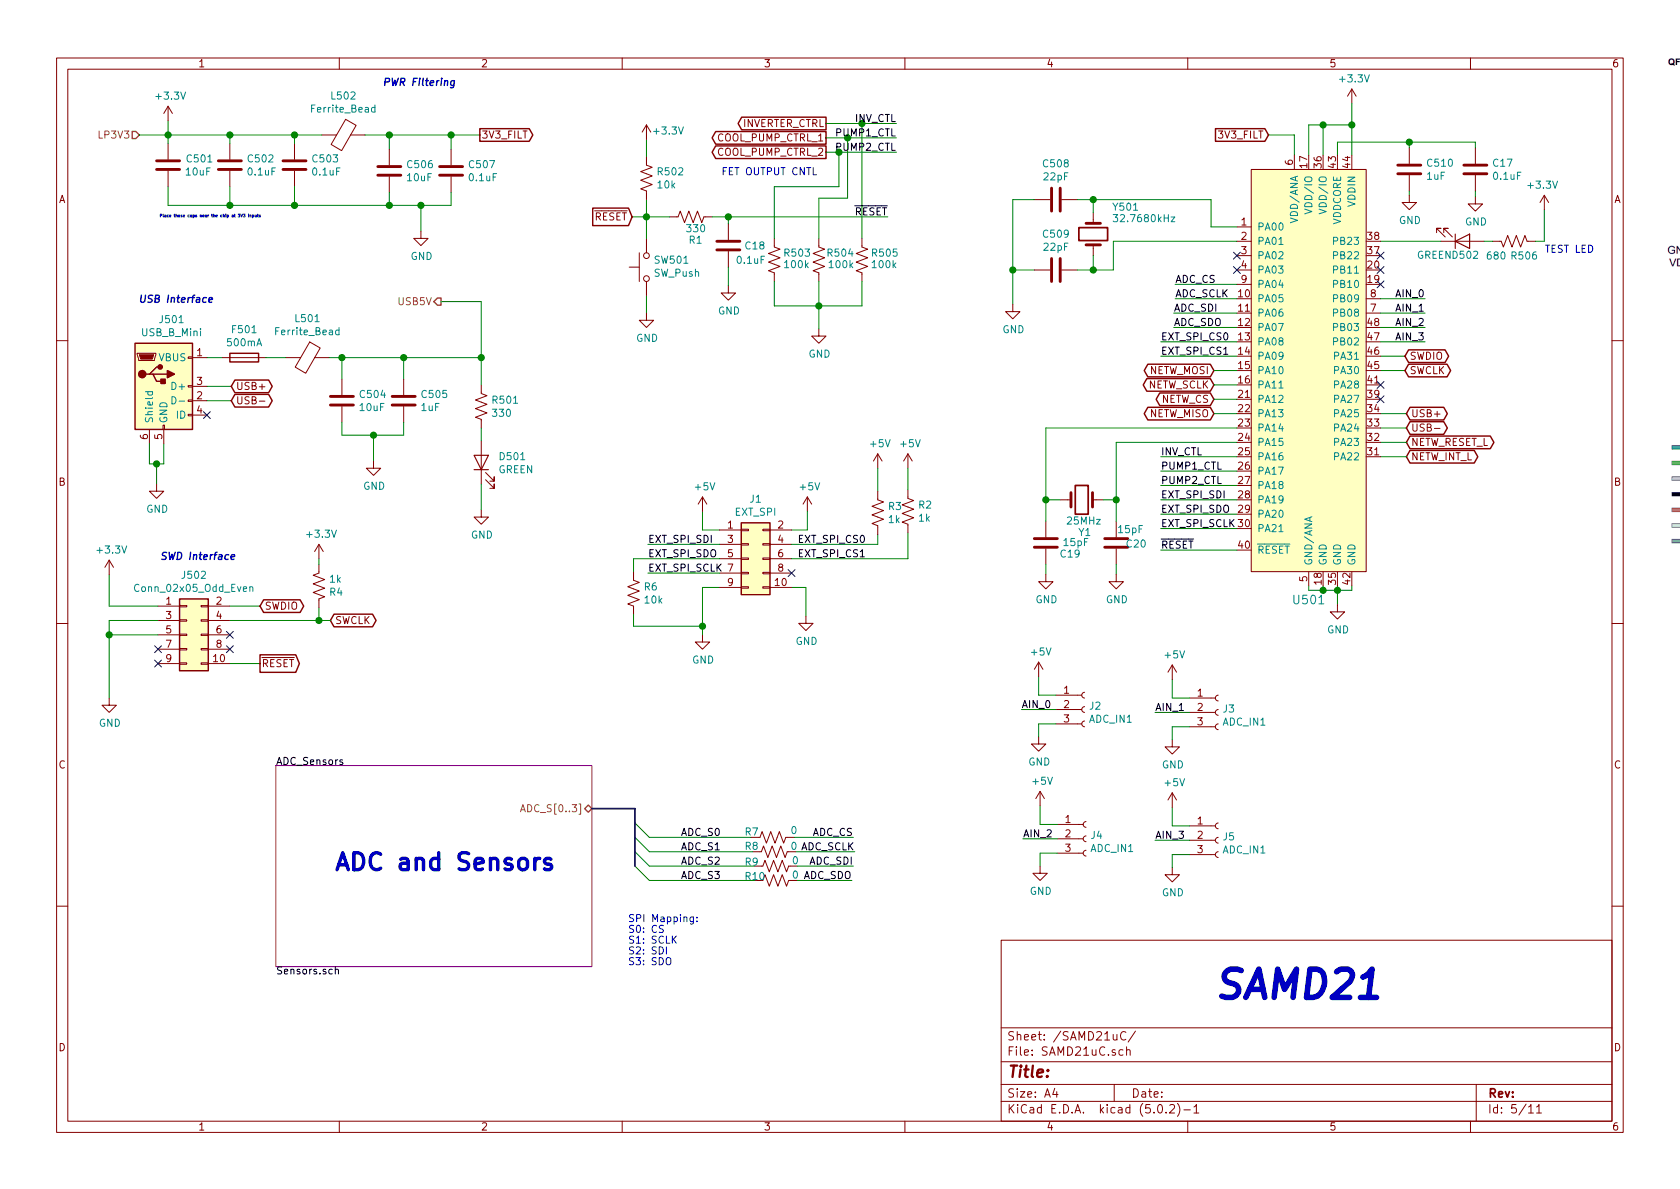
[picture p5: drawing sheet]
EESchema Schematic File Version 4
LIBS:LVDC Distribution-cache
EELAYER 26 0
EELAYER END
$Descr A4 11693 8268
encoding utf-8
Sheet 5 11
Title ""
Date ""
Rev ""
Comp ""
Comment1 ""
Comment2 ""
Comment3 ""
Comment4 ""
$EndDescr
Text Notes 8440 6970 0    197  Italic 39
SAMD21
Wire Wire Line
	9110 4070 9110 4100
Wire Wire Line
	9110 4100 9210 4100
Wire Wire Line
	9210 4100 9210 4070
Wire Wire Line
	9210 4100 9310 4100
Wire Wire Line
	9310 4100 9310 4070
Connection ~ 9210 4100
Wire Wire Line
	9310 4100 9410 4100
Wire Wire Line
	9410 4100 9410 4070
Connection ~ 9310 4100
Wire Wire Line
	9310 4100 9310 4200
$Comp
L power:GND #PWR0512
U 1 1
P 9310 4200
F 0 "#PWR0512" H 9310 3950 50  0001 C CNN
F 1 "GND" H 9315 4027 50  0000 C CNN
F 2 "" H 9310 4200 50  0001 C CNN
F 3 "" H 9310 4200 50  0001 C CNN
	1    9310 4200
	1    0    0    -1  
$EndComp
Wire Wire Line
	9610 2870 9790 2870
Wire Wire Line
	9610 2970 9790 2970
Text GLabel 9790 2870 2    50   BiDi ~ 0
USB+
Text GLabel 9790 2970 2    50   BiDi ~ 0
USB-
Wire Wire Line
	9610 2470 9780 2470
Wire Wire Line
	9610 2570 9780 2570
Text GLabel 9780 2470 2    50   BiDi ~ 0
SWDIO
Text GLabel 9780 2570 2    50   BiDi ~ 0
SWCLK
Wire Wire Line
	9010 1070 9010 930 
Wire Wire Line
	9010 930  8830 930 
Wire Wire Line
	9410 1070 9410 860 
Wire Wire Line
	9310 1070 9310 980 
Wire Wire Line
	9310 980  9810 980 
Wire Wire Line
	9810 980  9810 1020
$Comp
L Device:C C510
U 1 1
P 9810 1170
F 0 "C510" H 9925 1216 50  0000 L CNN
F 1 "1uF" H 9925 1125 50  0000 L CNN
F 2 "Capacitor_SMD:C_0805_2012Metric_Pad1.15x1.40mm_HandSolder" H 9848 1020 50  0001 C CNN
F 3 "~" H 9810 1170 50  0001 C CNN
	1    9810 1170
	1    0    0    -1  
$EndComp
Wire Wire Line
	9810 1320 9810 1350
$Comp
L power:GND #PWR0514
U 1 1
P 9810 1350
F 0 "#PWR0514" H 9810 1100 50  0001 C CNN
F 1 "GND" H 9815 1177 50  0000 C CNN
F 2 "" H 9810 1350 50  0001 C CNN
F 3 "" H 9810 1350 50  0001 C CNN
	1    9810 1350
	1    0    0    -1  
$EndComp
Text GLabel 8830 930  0    50   Input ~ 0
3V3_FILT
Wire Wire Line
	4500 1500 4500 1380
$Comp
L Device:R_US R502
U 1 1
P 4500 1230
F 0 "R502" H 4568 1276 50  0000 L CNN
F 1 "10k" H 4568 1185 50  0000 L CNN
F 2 "Resistor_SMD:R_0805_2012Metric_Pad1.15x1.40mm_HandSolder" V 4540 1220 50  0001 C CNN
F 3 "~" H 4500 1230 50  0001 C CNN
	1    4500 1230
	1    0    0    -1  
$EndComp
Wire Wire Line
	4500 1080 4500 960 
$Comp
L power:+3.3V #PWR0509
U 1 1
P 4500 960
F 0 "#PWR0509" H 4500 810 50  0001 C CNN
F 1 "+3.3V" H 4650 1020 50  0000 C CNN
F 2 "" H 4500 960 50  0001 C CNN
F 3 "" H 4500 960 50  0001 C CNN
	1    4500 960 
	1    0    0    -1  
$EndComp
$Comp
L Switch:SW_Push SW501
U 1 1
P 4500 1850
F 0 "SW501" V 4546 1802 50  0000 R CNN
F 1 "SW_Push" V 4455 1802 50  0000 R CNN
F 2 "Button_Switch_SMD:SW_SPST_B3SL-1022P" H 4500 2050 50  0001 C CNN
F 3 "" H 4500 2050 50  0001 C CNN
	1    4500 1850
	0    -1   -1   0   
$EndComp
Wire Wire Line
	4500 1650 4500 1500
Connection ~ 4500 1500
Wire Wire Line
	4500 1500 4400 1500
Text GLabel 4400 1500 0    50   Input ~ 0
~RESET~
$Comp
L Device:C C508
U 1 1
P 7350 1380
F 0 "C508" V 7098 1380 50  0000 C CNN
F 1 "22pF" V 7189 1380 50  0000 C CNN
F 2 "µ104KiCAD_RLC:SMD_pkg_0603" H 7388 1230 50  0001 C CNN
F 3 "~" H 7350 1380 50  0001 C CNN
	1    7350 1380
	0    1    1    0   
$EndComp
$Comp
L Device:C C509
U 1 1
P 7350 1870
F 0 "C509" V 7098 1870 50  0000 C CNN
F 1 "22pF" V 7189 1870 50  0000 C CNN
F 2 "µ104KiCAD_RLC:SMD_pkg_0603" H 7388 1720 50  0001 C CNN
F 3 "~" H 7350 1870 50  0001 C CNN
	1    7350 1870
	0    1    1    0   
$EndComp
$Comp
L Device:Crystal Y501
U 1 1
P 7610 1620
F 0 "Y501" V 7420 1750 50  0000 L CNN
F 1 "32.7680kHz" V 7500 1750 50  0000 L CNN
F 2 "Crystal:Crystal_SMD_EuroQuartz_EQ161-2Pin_3.2x1.5mm_HandSoldering" H 7610 1620 50  0001 C CNN
F 3 "~" H 7610 1620 50  0001 C CNN
	1    7610 1620
	0    1    1    0   
$EndComp
Wire Wire Line
	8610 1570 8430 1570
Wire Wire Line
	7750 1870 7610 1870
Wire Wire Line
	8430 1570 8430 1380
Wire Wire Line
	7610 1470 7610 1380
Connection ~ 7610 1380
Wire Wire Line
	7610 1380 7500 1380
Wire Wire Line
	7610 1770 7610 1870
Connection ~ 7610 1870
Wire Wire Line
	7610 1870 7500 1870
Wire Wire Line
	7200 1380 7050 1380
Wire Wire Line
	7050 1380 7050 1870
Wire Wire Line
	7050 1870 7200 1870
Wire Wire Line
	7050 1870 7050 2110
Connection ~ 7050 1870
$Comp
L power:GND #PWR0508
U 1 1
P 7050 2110
F 0 "#PWR0508" H 7050 1860 50  0001 C CNN
F 1 "GND" H 7055 1937 50  0000 C CNN
F 2 "" H 7050 2110 50  0001 C CNN
F 3 "" H 7050 2110 50  0001 C CNN
	1    7050 2110
	1    0    0    -1  
$EndComp
Text HLabel 970  930  0    50   Input ~ 0
LP3V3
Wire Wire Line
	970  930  1170 930 
Wire Wire Line
	1170 930  1170 830 
$Comp
L power:+3.3V #PWR0504
U 1 1
P 1170 830
F 0 "#PWR0504" H 1170 680 50  0001 C CNN
F 1 "+3.3V" H 1185 1003 50  0000 C CNN
F 2 "" H 1170 830 50  0001 C CNN
F 3 "" H 1170 830 50  0001 C CNN
	1    1170 830 
	1    0    0    -1  
$EndComp
$Comp
L Device:Ferrite_Bead L502
U 1 1
P 2390 930
F 0 "L502" V 2116 930 50  0000 C CNN
F 1 "Ferrite_Bead" V 2207 930 50  0000 C CNN
F 2 "Resistor_SMD:R_1206_3216Metric_Pad1.42x1.75mm_HandSolder" V 2320 930 50  0001 C CNN
F 3 "~" H 2390 930 50  0001 C CNN
	1    2390 930 
	0    1    1    0   
$EndComp
Connection ~ 1170 930 
Wire Wire Line
	2540 930  2710 930 
Wire Wire Line
	2710 930  2710 1030
Wire Wire Line
	3140 930  3340 930 
Connection ~ 3140 930 
Text GLabel 3340 930  2    50   Output ~ 0
3V3_FILT
$Comp
L Device:C C506
U 1 1
P 2710 1180
F 0 "C506" H 2825 1226 50  0000 L CNN
F 1 "10uF" H 2825 1135 50  0000 L CNN
F 2 "Capacitor_SMD:C_0805_2012Metric_Pad1.15x1.40mm_HandSolder" H 2748 1030 50  0001 C CNN
F 3 "~" H 2710 1180 50  0001 C CNN
	1    2710 1180
	1    0    0    -1  
$EndComp
$Comp
L Device:C C507
U 1 1
P 3140 1180
F 0 "C507" H 3255 1226 50  0000 L CNN
F 1 "0.1uF" H 3255 1135 50  0000 L CNN
F 2 "Capacitor_SMD:C_0805_2012Metric_Pad1.15x1.40mm_HandSolder" H 3178 1030 50  0001 C CNN
F 3 "~" H 3140 1180 50  0001 C CNN
	1    3140 1180
	1    0    0    -1  
$EndComp
Wire Wire Line
	2710 930  3140 930 
Connection ~ 2710 930 
Wire Wire Line
	3140 930  3140 1030
Wire Wire Line
	3140 1330 3140 1420
Wire Wire Line
	2710 1420 2710 1330
Wire Wire Line
	2930 1420 2930 1600
Wire Wire Line
	2710 1420 2930 1420
Connection ~ 2930 1420
Wire Wire Line
	2930 1420 3140 1420
$Comp
L power:GND #PWR0506
U 1 1
P 2930 1600
F 0 "#PWR0506" H 2930 1350 50  0001 C CNN
F 1 "GND" H 2935 1427 50  0000 C CNN
F 2 "" H 2930 1600 50  0001 C CNN
F 3 "" H 2930 1600 50  0001 C CNN
	1    2930 1600
	1    0    0    -1  
$EndComp
$Comp
L Connector:USB_B_Mini J501
U 1 1
P 1140 2680
F 0 "J501" H 1195 3147 50  0000 C CNN
F 1 "USB_B_Mini" H 1195 3056 50  0000 C CNN
F 2 "Connector_USB:USB_Mini-B_Lumberg_2486_01_Horizontal" H 1290 2630 50  0001 C CNN
F 3 "~" H 1290 2630 50  0001 C CNN
	1    1140 2680
	1    0    0    -1  
$EndComp
Wire Wire Line
	1040 3080 1040 3220
Wire Wire Line
	1040 3220 1090 3220
Wire Wire Line
	1140 3220 1140 3080
Wire Wire Line
	1090 3220 1090 3360
Connection ~ 1090 3220
Wire Wire Line
	1090 3220 1140 3220
$Comp
L power:GND #PWR0503
U 1 1
P 1090 3360
F 0 "#PWR0503" H 1090 3110 50  0001 C CNN
F 1 "GND" H 1095 3187 50  0000 C CNN
F 2 "" H 1090 3360 50  0001 C CNN
F 3 "" H 1090 3360 50  0001 C CNN
	1    1090 3360
	1    0    0    -1  
$EndComp
Wire Wire Line
	1440 2480 1550 2480
$Comp
L Device:Fuse F501
U 1 1
P 1700 2480
F 0 "F501" V 1503 2480 50  0000 C CNN
F 1 "500mA" V 1594 2480 50  0000 C CNN
F 2 "µ104KiCAD_RLC:SMD_pkg_0805" V 1630 2480 50  0001 C CNN
F 3 "~" H 1700 2480 50  0001 C CNN
	1    1700 2480
	0    1    1    0   
$EndComp
NoConn ~ 1440 2880
Wire Wire Line
	1440 2780 1610 2780
Wire Wire Line
	1440 2680 1610 2680
Text GLabel 1610 2680 2    50   BiDi ~ 0
USB+
Text GLabel 1610 2780 2    50   BiDi ~ 0
USB-
Wire Wire Line
	1850 2480 1990 2480
$Comp
L Device:Ferrite_Bead L501
U 1 1
P 2140 2480
F 0 "L501" V 1866 2480 50  0000 C CNN
F 1 "Ferrite_Bead" V 1957 2480 50  0000 C CNN
F 2 "Resistor_SMD:R_1206_3216Metric_Pad1.42x1.75mm_HandSolder" V 2070 2480 50  0001 C CNN
F 3 "~" H 2140 2480 50  0001 C CNN
	1    2140 2480
	0    1    1    0   
$EndComp
$Comp
L Device:C C504
U 1 1
P 2380 2780
F 0 "C504" H 2495 2826 50  0000 L CNN
F 1 "10uF" H 2495 2735 50  0000 L CNN
F 2 "Capacitor_SMD:C_0805_2012Metric_Pad1.15x1.40mm_HandSolder" H 2418 2630 50  0001 C CNN
F 3 "~" H 2380 2780 50  0001 C CNN
	1    2380 2780
	1    0    0    -1  
$EndComp
$Comp
L Device:C C505
U 1 1
P 2810 2780
F 0 "C505" H 2925 2826 50  0000 L CNN
F 1 "1uF" H 2925 2735 50  0000 L CNN
F 2 "Capacitor_SMD:C_0805_2012Metric_Pad1.15x1.40mm_HandSolder" H 2848 2630 50  0001 C CNN
F 3 "~" H 2810 2780 50  0001 C CNN
	1    2810 2780
	1    0    0    -1  
$EndComp
Wire Wire Line
	2810 2930 2810 3020
Wire Wire Line
	2380 3020 2380 2930
Wire Wire Line
	2600 3020 2600 3200
Wire Wire Line
	2380 3020 2600 3020
Connection ~ 2600 3020
Wire Wire Line
	2600 3020 2810 3020
$Comp
L power:GND #PWR0505
U 1 1
P 2600 3200
F 0 "#PWR0505" H 2600 2950 50  0001 C CNN
F 1 "GND" H 2605 3027 50  0000 C CNN
F 2 "" H 2600 3200 50  0001 C CNN
F 3 "" H 2600 3200 50  0001 C CNN
	1    2600 3200
	1    0    0    -1  
$EndComp
Wire Wire Line
	2380 2630 2380 2480
Wire Wire Line
	2380 2480 2290 2480
Wire Wire Line
	2380 2480 2810 2480
Wire Wire Line
	2810 2480 2810 2630
Connection ~ 2380 2480
Wire Wire Line
	2810 2480 3350 2480
Wire Wire Line
	3350 2480 3350 2670
Connection ~ 2810 2480
Wire Wire Line
	3350 2480 3350 2090
Wire Wire Line
	3350 2090 3070 2090
Connection ~ 3350 2480
Text HLabel 3070 2090 0    50   Output ~ 0
USB5V
$Comp
L Device:R_US R501
U 1 1
P 3350 2820
F 0 "R501" H 3418 2866 50  0000 L CNN
F 1 "330" H 3418 2775 50  0000 L CNN
F 2 "Resistor_SMD:R_0805_2012Metric_Pad1.15x1.40mm_HandSolder" V 3390 2810 50  0001 C CNN
F 3 "~" H 3350 2820 50  0001 C CNN
	1    3350 2820
	1    0    0    -1  
$EndComp
$Comp
L Device:LED D501
U 1 1
P 3350 3210
F 0 "D501" V 3388 3092 50  0000 R CNN
F 1 "GREEN" V 3297 3092 50  0000 R CNN
F 2 "LED_SMD:LED_1206_3216Metric_Pad1.42x1.75mm_HandSolder" H 3350 3210 50  0001 C CNN
F 3 "~" H 3350 3210 50  0001 C CNN
	1    3350 3210
	0    -1   -1   0   
$EndComp
Wire Wire Line
	3350 3060 3350 2970
Wire Wire Line
	3350 3360 3350 3540
$Comp
L power:GND #PWR0507
U 1 1
P 3350 3540
F 0 "#PWR0507" H 3350 3290 50  0001 C CNN
F 1 "GND" H 3355 3367 50  0000 C CNN
F 2 "" H 3350 3540 50  0001 C CNN
F 3 "" H 3350 3540 50  0001 C CNN
	1    3350 3540
	1    0    0    -1  
$EndComp
$Comp
L Connector_Generic:Conn_02x05_Odd_Even J502
U 1 1
P 1300 4410
F 0 "J502" H 1350 4827 50  0000 C CNN
F 1 "Conn_02x05_Odd_Even" H 1350 4736 50  0000 C CNN
F 2 "Connector_PinHeader_1.27mm:PinHeader_2x05_P1.27mm_Vertical" H 1300 4410 50  0001 C CNN
F 3 "~" H 1300 4410 50  0001 C CNN
	1    1300 4410
	1    0    0    -1  
$EndComp
Wire Wire Line
	1100 4210 760  4210
Wire Wire Line
	760  4210 760  3990
Wire Wire Line
	1100 4310 760  4310
Wire Wire Line
	760  4310 760  4410
Wire Wire Line
	1100 4410 760  4410
Connection ~ 760  4410
Wire Wire Line
	760  4410 760  4850
Wire Wire Line
	1600 4610 1810 4610
Wire Wire Line
	1600 4210 1810 4210
Wire Wire Line
	1600 4310 2220 4310
NoConn ~ 1600 4410
NoConn ~ 1600 4510
NoConn ~ 1100 4510
NoConn ~ 1100 4610
$Comp
L power:+3.3V #PWR0501
U 1 1
P 760 3990
F 0 "#PWR0501" H 760 3840 50  0001 C CNN
F 1 "+3.3V" H 775 4163 50  0000 C CNN
F 2 "" H 760 3990 50  0001 C CNN
F 3 "" H 760 3990 50  0001 C CNN
	1    760  3990
	1    0    0    -1  
$EndComp
$Comp
L power:GND #PWR0502
U 1 1
P 760 4850
F 0 "#PWR0502" H 760 4600 50  0001 C CNN
F 1 "GND" H 765 4677 50  0000 C CNN
F 2 "" H 760 4850 50  0001 C CNN
F 3 "" H 760 4850 50  0001 C CNN
	1    760  4850
	1    0    0    -1  
$EndComp
Text GLabel 1810 4210 2    50   BiDi ~ 0
SWDIO
Text GLabel 2300 4310 2    50   BiDi ~ 0
SWCLK
Text GLabel 1810 4610 2    50   Output ~ 0
~RESET~
Text Notes 1110 3900 0    50   Italic 10
SWD Interface
Text Notes 960  2110 0    50   Italic 10
USB Interface
Text Notes 2660 600  0    50   Italic 10
PWR Filtering
$Comp
L Device:C C501
U 1 1
P 1170 1140
F 0 "C501" H 1285 1186 50  0000 L CNN
F 1 "10uF" H 1285 1095 50  0000 L CNN
F 2 "Capacitor_SMD:C_0805_2012Metric_Pad1.15x1.40mm_HandSolder" H 1208 990 50  0001 C CNN
F 3 "~" H 1170 1140 50  0001 C CNN
	1    1170 1140
	1    0    0    -1  
$EndComp
$Comp
L Device:C C502
U 1 1
P 1600 1140
F 0 "C502" H 1715 1186 50  0000 L CNN
F 1 "0.1uF" H 1715 1095 50  0000 L CNN
F 2 "Capacitor_SMD:C_0805_2012Metric_Pad1.15x1.40mm_HandSolder" H 1638 990 50  0001 C CNN
F 3 "~" H 1600 1140 50  0001 C CNN
	1    1600 1140
	1    0    0    -1  
$EndComp
$Comp
L Device:C C503
U 1 1
P 2050 1140
F 0 "C503" H 2165 1186 50  0000 L CNN
F 1 "0.1uF" H 2165 1095 50  0000 L CNN
F 2 "Capacitor_SMD:C_0805_2012Metric_Pad1.15x1.40mm_HandSolder" H 2088 990 50  0001 C CNN
F 3 "~" H 2050 1140 50  0001 C CNN
	1    2050 1140
	1    0    0    -1  
$EndComp
Wire Wire Line
	1170 930  1600 930 
Wire Wire Line
	2710 1420 2050 1420
Wire Wire Line
	2050 1420 2050 1290
Connection ~ 2710 1420
Wire Wire Line
	2050 1420 1600 1420
Wire Wire Line
	1600 1420 1600 1290
Connection ~ 2050 1420
Wire Wire Line
	1600 1420 1170 1420
Wire Wire Line
	1170 1420 1170 1290
Connection ~ 1600 1420
Wire Wire Line
	1170 990  1170 930 
Wire Wire Line
	1600 990  1600 930 
Connection ~ 1600 930 
Wire Wire Line
	1600 930  2050 930 
Wire Wire Line
	2050 990  2050 930 
Connection ~ 2050 930 
Wire Wire Line
	2050 930  2240 930 
Text Notes 1110 1510 0    20   ~ 0
Place these caps near the chip at 3V3 inputs
Wire Wire Line
	9110 1070 9110 860 
Wire Wire Line
	9110 860  9210 860 
Connection ~ 9410 860 
Wire Wire Line
	9210 1070 9210 860 
Connection ~ 9210 860 
Wire Wire Line
	9210 860  9410 860 
Text GLabel 8450 2770 0    50   BiDi ~ 0
NETW_CS
Text GLabel 8450 2870 0    50   BiDi ~ 0
NETW_MISO
Text GLabel 8450 2570 0    50   BiDi ~ 0
NETW_MOSI
Text GLabel 8450 2670 0    50   BiDi ~ 0
NETW_SCLK
Text GLabel 9790 3070 2    50   BiDi ~ 0
NETW_RESET_L
Text GLabel 9790 3170 2    50   BiDi ~ 0
NETW_INT_L
Wire Wire Line
	7750 1670 7750 1870
Wire Wire Line
	7750 1670 8610 1670
Wire Wire Line
	7610 1380 8430 1380
Wire Wire Line
	9610 3170 9790 3170
Wire Wire Line
	9610 3070 9790 3070
Text GLabel 5750 850  0    50   Output ~ 0
INVERTER_CTRL
Text GLabel 5750 950  0    50   Output ~ 0
COOL_PUMP_CTRL_1
Text GLabel 5750 1050 0    50   Output ~ 0
COOL_PUMP_CTRL_2
$Comp
L Device:R_US R504
U 1 1
P 5700 1800
F 0 "R504" H 5750 1850 50  0000 L CNN
F 1 "100k" H 5760 1770 50  0000 L CNN
F 2 "µ104KiCAD_RLC:SMD_pkg_0805" V 5740 1790 50  0001 C CNN
F 3 "~" H 5700 1800 50  0001 C CNN
	1    5700 1800
	1    0    0    -1  
$EndComp
Connection ~ 5840 1050
Connection ~ 5900 950 
$Comp
L power:GND #PWR0511
U 1 1
P 5700 2280
F 0 "#PWR0511" H 5700 2030 50  0001 C CNN
F 1 "GND" H 5705 2107 50  0000 C CNN
F 2 "" H 5700 2280 50  0001 C CNN
F 3 "" H 5700 2280 50  0001 C CNN
	1    5700 2280
	1    0    0    -1  
$EndComp
Wire Wire Line
	5750 1050 5840 1050
Wire Wire Line
	5750 950  5900 950 
Wire Wire Line
	5750 850  6000 850 
$Comp
L Device:R_US R503
U 1 1
P 5390 1800
F 0 "R503" H 5450 1850 50  0000 L CNN
F 1 "100k" H 5450 1770 50  0000 L CNN
F 2 "µ104KiCAD_RLC:SMD_pkg_0805" V 5430 1790 50  0001 C CNN
F 3 "~" H 5390 1800 50  0001 C CNN
	1    5390 1800
	1    0    0    -1  
$EndComp
Wire Wire Line
	5390 1650 5390 1290
Wire Wire Line
	5390 1290 5840 1290
Wire Wire Line
	5840 1290 5840 1050
Wire Wire Line
	5900 1370 5700 1370
Wire Wire Line
	5700 1370 5700 1650
Wire Wire Line
	5900 1370 5900 950 
$Comp
L Device:R_US R505
U 1 1
P 6000 1800
F 0 "R505" H 6060 1850 50  0000 L CNN
F 1 "100k" H 6060 1770 50  0000 L CNN
F 2 "µ104KiCAD_RLC:SMD_pkg_0805" V 6040 1790 50  0001 C CNN
F 3 "~" H 6000 1800 50  0001 C CNN
	1    6000 1800
	1    0    0    -1  
$EndComp
Wire Wire Line
	5390 1950 5390 2120
Wire Wire Line
	5390 2120 5700 2120
Wire Wire Line
	5700 2120 5700 1950
Wire Wire Line
	6000 2120 5700 2120
Connection ~ 5700 2120
Wire Wire Line
	5700 2120 5700 2280
$Comp
L Device:R_US R506
U 1 1
P 10540 1670
F 0 "R506" V 10640 1500 50  0000 L CNN
F 1 "680" V 10640 1720 50  0000 L CNN
F 2 "Resistor_SMD:R_0805_2012Metric_Pad1.15x1.40mm_HandSolder" V 10580 1660 50  0001 C CNN
F 3 "~" H 10540 1670 50  0001 C CNN
	1    10540 1670
	0    -1   1    0   
$EndComp
$Comp
L Device:LED D502
U 1 1
P 10180 1670
F 0 "D502" H 10300 1770 50  0000 R CNN
F 1 "GREEN" H 10110 1770 50  0000 R CNN
F 2 "LED_SMD:LED_1206_3216Metric_Pad1.42x1.75mm_HandSolder" H 10180 1670 50  0001 C CNN
F 3 "~" H 10180 1670 50  0001 C CNN
	1    10180 1670
	1    0    0    1   
$EndComp
Wire Wire Line
	10330 1670 10390 1670
Wire Wire Line
	10690 1670 10750 1670
Wire Wire Line
	10750 1670 10750 1450
$Comp
L power:+3.3V #PWR0515
U 1 1
P 10750 1450
F 0 "#PWR0515" H 10750 1300 50  0001 C CNN
F 1 "+3.3V" H 10765 1623 50  0000 C CNN
F 2 "" H 10750 1450 50  0001 C CNN
F 3 "" H 10750 1450 50  0001 C CNN
	1    10750 1450
	-1   0    0    -1  
$EndComp
Text Notes 11100 1760 2    50   ~ 0
TEST LED
Text Notes 5020 1220 0    50   ~ 0
FET OUTPUT CNTL
Wire Wire Line
	8450 2770 8610 2770
Wire Wire Line
	8450 2870 8610 2870
Wire Wire Line
	9610 1670 10030 1670
Wire Wire Line
	2220 4310 2220 4220
Connection ~ 2220 4310
Wire Wire Line
	2220 4310 2300 4310
$Comp
L Device:R_US R4
U 1 1
P 2220 4070
F 0 "R4" H 2288 4116 50  0000 L CNN
F 1 "1k" H 2288 4025 50  0000 L CNN
F 2 "Resistor_SMD:R_0805_2012Metric_Pad1.15x1.40mm_HandSolder" V 2260 4060 50  0001 C CNN
F 3 "~" H 2220 4070 50  0001 C CNN
	1    2220 4070
	1    0    0    1   
$EndComp
$Comp
L power:+3.3V #PWR0164
U 1 1
P 2220 3880
F 0 "#PWR0164" H 2220 3730 50  0001 C CNN
F 1 "+3.3V" H 2235 4053 50  0000 C CNN
F 2 "" H 2220 3880 50  0001 C CNN
F 3 "" H 2220 3880 50  0001 C CNN
	1    2220 3880
	1    0    0    -1  
$EndComp
Wire Wire Line
	2220 3920 2220 3880
$Comp
L Device:C C17
U 1 1
P 10270 1170
F 0 "C17" H 10385 1216 50  0000 L CNN
F 1 "0.1uF" H 10385 1125 50  0000 L CNN
F 2 "Capacitors_SMD:C_0805_HandSoldering" H 10308 1020 50  0001 C CNN
F 3 "~" H 10270 1170 50  0001 C CNN
	1    10270 1170
	1    0    0    -1  
$EndComp
$Comp
L power:GND #PWR0165
U 1 1
P 10270 1360
F 0 "#PWR0165" H 10270 1110 50  0001 C CNN
F 1 "GND" H 10275 1187 50  0000 C CNN
F 2 "" H 10270 1360 50  0001 C CNN
F 3 "" H 10270 1360 50  0001 C CNN
	1    10270 1360
	1    0    0    -1  
$EndComp
Wire Wire Line
	10270 1360 10270 1320
Wire Wire Line
	10270 1020 10270 980 
Wire Wire Line
	10270 980  9810 980 
Connection ~ 9810 980 
$Comp
L Device:R_US R1
U 1 1
P 4810 1500
F 0 "R1" V 4970 1480 50  0000 L CNN
F 1 "330" V 4890 1460 50  0000 L CNN
F 2 "µ104KiCAD_RLC:SMD_pkg_0805" V 4850 1490 50  0001 C CNN
F 3 "~" H 4810 1500 50  0001 C CNN
	1    4810 1500
	0    1    1    0   
$EndComp
$Comp
L Device:C C18
U 1 1
P 5070 1700
F 0 "C18" H 5180 1700 50  0000 L CNN
F 1 "0.1uF" H 5120 1600 50  0000 L CNN
F 2 "µ104KiCAD_RLC:SMD_pkg_0805" H 5108 1550 50  0001 C CNN
F 3 "~" H 5070 1700 50  0001 C CNN
	1    5070 1700
	1    0    0    -1  
$EndComp
$Comp
L power:GND #PWR0166
U 1 1
P 5070 1980
F 0 "#PWR0166" H 5070 1730 50  0001 C CNN
F 1 "GND" H 5075 1807 50  0000 C CNN
F 2 "" H 5070 1980 50  0001 C CNN
F 3 "" H 5070 1980 50  0001 C CNN
	1    5070 1980
	1    0    0    -1  
$EndComp
Wire Wire Line
	4500 1500 4660 1500
Wire Wire Line
	4960 1500 5070 1500
Wire Wire Line
	5070 1500 5070 1550
Wire Wire Line
	5070 1850 5070 1980
Connection ~ 5070 1500
$Comp
L Device:Crystal Y1
U 1 1
P 7530 3470
F 0 "Y1" H 7460 3700 50  0000 L CNN
F 1 "25MHz" H 7390 3620 50  0000 L CNN
F 2 "Crystal:Crystal_SMD_EuroQuartz_EQ161-2Pin_3.2x1.5mm_HandSoldering" H 7530 3470 50  0001 C CNN
F 3 "~" H 7530 3470 50  0001 C CNN
	1    7530 3470
	-1   0    0    1   
$EndComp
$Comp
L Device:C C19
U 1 1
P 7280 3770
F 0 "C19" H 7110 3850 50  0000 C CNN
F 1 "15pF" H 7070 3770 50  0000 C CNN
F 2 "µ104KiCAD_RLC:SMD_pkg_0603" H 7318 3620 50  0001 C CNN
F 3 "~" H 7280 3770 50  0001 C CNN
	1    7280 3770
	-1   0    0    1   
$EndComp
$Comp
L Device:C C20
U 1 1
P 7770 3770
F 0 "C20" H 7630 3780 50  0000 C CNN
F 1 "15pF" H 7670 3680 50  0000 C CNN
F 2 "µ104KiCAD_RLC:SMD_pkg_0603" H 7808 3620 50  0001 C CNN
F 3 "~" H 7770 3770 50  0001 C CNN
	1    7770 3770
	-1   0    0    1   
$EndComp
Wire Wire Line
	7680 3470 7770 3470
Connection ~ 7770 3470
Wire Wire Line
	7770 3470 7770 3620
Wire Wire Line
	7380 3470 7280 3470
Wire Wire Line
	7280 3920 7280 3990
Wire Wire Line
	7770 3920 7770 3990
$Comp
L power:GND #PWR0167
U 1 1
P 7770 3990
F 0 "#PWR0167" H 7770 3740 50  0001 C CNN
F 1 "GND" H 7775 3817 50  0000 C CNN
F 2 "" H 7770 3990 50  0001 C CNN
F 3 "" H 7770 3990 50  0001 C CNN
	1    7770 3990
	1    0    0    -1  
$EndComp
$Comp
L power:GND #PWR0168
U 1 1
P 7280 3990
F 0 "#PWR0168" H 7280 3740 50  0001 C CNN
F 1 "GND" H 7285 3817 50  0000 C CNN
F 2 "" H 7280 3990 50  0001 C CNN
F 3 "" H 7280 3990 50  0001 C CNN
	1    7280 3990
	1    0    0    -1  
$EndComp
$Sheet
S 1920 5320 2200 1400
U 5C8A313B
F0 "ADC_Sensors" 50
F1 "Sensors.sch" 50
F2 "ADC_S[0..3]" B R 4120 5620 50 
$EndSheet
Text Notes 2320 6070 0    118  ~ 24
ADC and Sensors\n
$Comp
L LVDC-Distribution-rescue:LVDC-Distribution-rescue_ATSAMD21G18A-AUT-dk_Embedded-Microcontrollers-LVDC_Distribution-cache U501
U 1 1
P 9110 2670
AR Path="/5D537F1E" Ref="U501"  Part="1" 
AR Path="/5BFB304F/5D537F1E" Ref="U501"  Part="1" 
F 0 "U501" H 9110 1176 60  0000 C CNN
F 1 "ATSAMD21G18A-MFT" H 9110 1070 60  0001 C CNN
F 2 "LVDC:TQFP-48_7x7mm_Pitch0.5mm" H 9310 2870 60  0001 L CNN
F 3 "ATSAMD21G18A-MFTCT-ND" H 9310 2970 60  0001 L CNN
F 4 "ATSAMD21G18A-AUTCT-ND" H 9310 3070 60  0001 L CNN "Digi-Key_PN"
F 5 "ATSAMD21G18A-AUT" H 9310 3170 60  0001 L CNN "MPN"
F 6 "Integrated Circuits (ICs)" H 9310 3270 60  0001 L CNN "Category"
F 7 "Embedded - Microcontrollers" H 9310 3370 60  0001 L CNN "Family"
F 8 "http://www.microchip.com/mymicrochip/filehandler.aspx?ddocname=en590209" H 9310 3470 60  0001 L CNN "DK_Datasheet_Link"
F 9 "/product-detail/en/microchip-technology/ATSAMD21G18A-AUT/ATSAMD21G18A-AUTCT-ND/4878879" H 9310 3570 60  0001 L CNN "DK_Detail_Page"
F 10 "IC MCU 32BIT 256KB FLASH 48TQFP" H 9310 3670 60  0001 L CNN "Description"
F 11 "Microchip Technology" H 9310 3770 60  0001 L CNN "Manufacturer"
F 12 "Active" H 9310 3870 60  0001 L CNN "Status"
	1    9110 2670
	1    0    0    -1  
$EndComp
Wire Wire Line
	4500 2050 4500 2170
$Comp
L power:GND #PWR0169
U 1 1
P 4500 2170
F 0 "#PWR0169" H 4500 1920 50  0001 C CNN
F 1 "GND" H 4505 1997 50  0000 C CNN
F 2 "" H 4500 2170 50  0001 C CNN
F 3 "" H 4500 2170 50  0001 C CNN
	1    4500 2170
	1    0    0    -1  
$EndComp
Connection ~ 7280 3470
Wire Wire Line
	7280 3470 7280 3620
Wire Bus Line
	4120 5620 4420 5620
Entry Wire Line
	4420 5720 4520 5820
Entry Wire Line
	4420 5820 4520 5920
Entry Wire Line
	4420 5920 4520 6020
Entry Wire Line
	4420 6020 4520 6120
Text Label 5020 5820 2    50   ~ 0
ADC_S0
Text Label 5020 5920 2    50   ~ 0
ADC_S1
Text Label 5020 6020 2    50   ~ 0
ADC_S2
Text Label 5020 6120 2    50   ~ 0
ADC_S3
Text Notes 4370 6720 0    50   ~ 0
SPI Mapping:\nS0: CS\nS1: SCLK\nS2: SDI\nS3: SDO
$Comp
L power:+3.3V #PWR0170
U 1 1
P 9410 710
F 0 "#PWR0170" H 9410 560 50  0001 C CNN
F 1 "+3.3V" H 9425 883 50  0000 C CNN
F 2 "" H 9410 710 50  0001 C CNN
F 3 "" H 9410 710 50  0001 C CNN
	1    9410 710 
	1    0    0    -1  
$EndComp
$Comp
L Device:R_US R8
U 1 1
P 5390 5920
F 0 "R8" V 5350 5710 50  0000 L CNN
F 1 "0" V 5350 6030 50  0000 L CNN
F 2 "µ104KiCAD_RLC:SMD_pkg_0805" V 5430 5910 50  0001 C CNN
F 3 "~" H 5390 5920 50  0001 C CNN
	1    5390 5920
	0    1    1    0   
$EndComp
Wire Wire Line
	4520 5820 5230 5820
$Comp
L Device:R_US R7
U 1 1
P 5380 5820
F 0 "R7" V 5340 5620 50  0000 L CNN
F 1 "0" V 5330 5940 50  0000 L CNN
F 2 "µ104KiCAD_RLC:SMD_pkg_0805" V 5420 5810 50  0001 C CNN
F 3 "~" H 5380 5820 50  0001 C CNN
	1    5380 5820
	0    1    1    0   
$EndComp
$Comp
L Device:R_US R9
U 1 1
P 5400 6020
F 0 "R9" V 5370 5800 50  0000 L CNN
F 1 "0" V 5360 6130 50  0000 L CNN
F 2 "µ104KiCAD_RLC:SMD_pkg_0805" V 5440 6010 50  0001 C CNN
F 3 "~" H 5400 6020 50  0001 C CNN
	1    5400 6020
	0    1    1    0   
$EndComp
$Comp
L Device:R_US R10
U 1 1
P 5400 6120
F 0 "R10" V 5370 5900 50  0000 L CNN
F 1 "0" V 5360 6230 50  0000 L CNN
F 2 "µ104KiCAD_RLC:SMD_pkg_0805" V 5440 6110 50  0001 C CNN
F 3 "~" H 5400 6120 50  0001 C CNN
	1    5400 6120
	0    1    1    0   
$EndComp
Wire Wire Line
	4520 5920 5240 5920
Wire Wire Line
	4520 6120 5250 6120
Wire Wire Line
	4520 6020 5250 6020
Text Label 5940 5820 2    50   ~ 0
ADC_CS
Text Label 5950 5920 2    50   ~ 0
ADC_SCLK
Text Label 5940 6020 2    50   ~ 0
ADC_SDI
Text Label 5930 6120 2    50   ~ 0
ADC_SDO
Wire Wire Line
	5540 5920 5950 5920
Wire Wire Line
	5530 5820 5940 5820
Wire Wire Line
	5550 6020 5940 6020
Wire Wire Line
	5550 6120 5930 6120
Text Label 8180 1970 0    50   ~ 0
ADC_CS
Text Label 8180 2070 0    50   ~ 0
ADC_SCLK
Text Label 8170 2170 0    50   ~ 0
ADC_SDI
Text Label 8170 2270 0    50   ~ 0
ADC_SDO
Wire Wire Line
	8170 2170 8610 2170
Wire Wire Line
	8170 2270 8610 2270
Wire Wire Line
	8180 1970 8610 1970
Wire Wire Line
	8610 2070 8180 2070
Wire Wire Line
	8450 2570 8610 2570
Wire Wire Line
	8610 2670 8450 2670
Wire Wire Line
	7770 3070 7770 3470
Wire Wire Line
	6000 1950 6000 2120
Wire Wire Line
	6000 850  6000 1650
Connection ~ 6000 850 
Wire Wire Line
	5070 1500 6180 1500
Text Label 8080 3170 0    50   ~ 0
INV_CTL
Text Label 8080 3270 0    50   ~ 0
PUMP1_CTL
Text Label 8080 3370 0    50   ~ 0
PUMP2_CTL
Text Label 6240 850  2    50   ~ 0
INV_CTL
Text Label 6240 950  2    50   ~ 0
PUMP1_CTL
Text Label 6240 1050 2    50   ~ 0
PUMP2_CTL
Wire Wire Line
	5840 1050 6240 1050
Wire Wire Line
	5900 950  6240 950 
Wire Wire Line
	6000 850  6240 850 
Text Label 6180 1500 2    50   ~ 0
~RESET
Text Label 8080 3820 0    50   ~ 0
~RESET
Wire Wire Line
	7280 2970 7280 3470
Wire Wire Line
	7770 3070 8610 3070
Wire Wire Line
	8610 2970 7280 2970
Text Label 8080 3470 0    50   ~ 0
EXT_SPI_SDI
Wire Wire Line
	8080 3470 8610 3470
Text Label 8080 3570 0    50   ~ 0
EXT_SPI_SDO
Text Label 8080 3670 0    50   ~ 0
EXT_SPI_SCLK
Wire Wire Line
	8080 3670 8610 3670
Wire Wire Line
	8080 3570 8610 3570
Wire Wire Line
	8080 3170 8610 3170
Wire Wire Line
	8080 3270 8610 3270
Wire Wire Line
	8080 3370 8610 3370
Wire Wire Line
	8080 3820 8610 3820
Text Label 8080 2370 0    50   ~ 0
EXT_SPI_CS0
Wire Wire Line
	8080 2370 8610 2370
Text Label 8080 2470 0    50   ~ 0
EXT_SPI_CS1
Wire Wire Line
	8080 2470 8610 2470
Wire Wire Line
	9610 2070 9920 2070
Wire Wire Line
	9610 2170 9920 2170
Wire Wire Line
	9610 2270 9920 2270
Wire Wire Line
	9610 2370 9920 2370
NoConn ~ 9610 2670
NoConn ~ 9610 2770
NoConn ~ 9610 1970
NoConn ~ 9610 1870
NoConn ~ 9610 1770
Text Label 9920 2070 2    50   ~ 0
AIN_0
Text Label 9920 2170 2    50   ~ 0
AIN_1
Text Label 9920 2270 2    50   ~ 0
AIN_2
Text Label 9920 2370 2    50   ~ 0
AIN_3
NoConn ~ 8610 1770
NoConn ~ 8610 1870
Wire Wire Line
	5010 3680 4890 3680
Wire Wire Line
	4890 3680 4890 3550
$Comp
L node-rescue:+5V #PWR0171
U 1 1
P 4890 3550
F 0 "#PWR0171" H 4890 3400 50  0001 C CNN
F 1 "+5V" H 4905 3723 50  0000 C CNN
F 2 "" H 4890 3550 50  0001 C CNN
F 3 "" H 4890 3550 50  0001 C CNN
	1    4890 3550
	1    0    0    -1  
$EndComp
$Comp
L node-rescue:+5V #PWR0172
U 1 1
P 5620 3550
F 0 "#PWR0172" H 5620 3400 50  0001 C CNN
F 1 "+5V" H 5635 3723 50  0000 C CNN
F 2 "" H 5620 3550 50  0001 C CNN
F 3 "" H 5620 3550 50  0001 C CNN
	1    5620 3550
	1    0    0    -1  
$EndComp
Wire Wire Line
	5510 3680 5620 3680
Wire Wire Line
	5620 3680 5620 3550
Wire Wire Line
	5010 4080 4890 4080
Wire Wire Line
	5510 4080 5610 4080
Wire Wire Line
	5610 4080 5610 4280
$Comp
L node-rescue:GND #PWR0173
U 1 1
P 5610 4280
F 0 "#PWR0173" H 5610 4030 50  0001 C CNN
F 1 "GND" H 5615 4107 50  0000 C CNN
F 2 "" H 5610 4280 50  0001 C CNN
F 3 "" H 5610 4280 50  0001 C CNN
	1    5610 4280
	1    0    0    -1  
$EndComp
$Comp
L node-rescue:GND #PWR0174
U 1 1
P 4890 4410
F 0 "#PWR0174" H 4890 4160 50  0001 C CNN
F 1 "GND" H 4895 4237 50  0000 C CNN
F 2 "" H 4890 4410 50  0001 C CNN
F 3 "" H 4890 4410 50  0001 C CNN
	1    4890 4410
	1    0    0    -1  
$EndComp
Text Label 4510 3780 0    50   ~ 0
EXT_SPI_SDI
Text Label 4510 3880 0    50   ~ 0
EXT_SPI_SDO
Text Label 4510 3980 0    50   ~ 0
EXT_SPI_SCLK
$Comp
L Connector_Generic:Conn_02x05_Odd_Even J1
U 1 1
P 5210 3880
F 0 "J1" H 5260 4297 50  0000 C CNN
F 1 "EXT_SPI" H 5260 4206 50  0000 C CNN
F 2 "Connector_PinHeader_1.27mm:PinHeader_2x05_P1.27mm_Vertical" H 5210 3880 50  0001 C CNN
F 3 "~" H 5210 3880 50  0001 C CNN
	1    5210 3880
	1    0    0    -1  
$EndComp
Wire Wire Line
	4510 3980 5010 3980
Wire Wire Line
	4510 3780 5010 3780
Text Label 6030 3780 2    50   ~ 0
EXT_SPI_CS0
Text Label 6030 3880 2    50   ~ 0
EXT_SPI_CS1
NoConn ~ 5510 3980
Wire Wire Line
	6110 3780 6110 3710
Wire Wire Line
	5510 3780 6110 3780
$Comp
L Device:R_US R3
U 1 1
P 6110 3560
F 0 "R3" H 6178 3606 50  0000 L CNN
F 1 "1k" H 6178 3515 50  0000 L CNN
F 2 "Resistor_SMD:R_0805_2012Metric_Pad1.15x1.40mm_HandSolder" V 6150 3550 50  0001 C CNN
F 3 "~" H 6110 3560 50  0001 C CNN
	1    6110 3560
	1    0    0    -1  
$EndComp
$Comp
L Device:R_US R2
U 1 1
P 6320 3550
F 0 "R2" H 6388 3596 50  0000 L CNN
F 1 "1k" H 6388 3505 50  0000 L CNN
F 2 "Resistor_SMD:R_0805_2012Metric_Pad1.15x1.40mm_HandSolder" V 6360 3540 50  0001 C CNN
F 3 "~" H 6320 3550 50  0001 C CNN
	1    6320 3550
	1    0    0    -1  
$EndComp
Wire Wire Line
	6320 3880 6320 3700
Wire Wire Line
	5510 3880 6320 3880
$Comp
L node-rescue:+5V #PWR0175
U 1 1
P 6110 3250
F 0 "#PWR0175" H 6110 3100 50  0001 C CNN
F 1 "+5V" H 6125 3423 50  0000 C CNN
F 2 "" H 6110 3250 50  0001 C CNN
F 3 "" H 6110 3250 50  0001 C CNN
	1    6110 3250
	1    0    0    -1  
$EndComp
Wire Wire Line
	6110 3410 6110 3250
$Comp
L node-rescue:+5V #PWR0176
U 1 1
P 6320 3250
F 0 "#PWR0176" H 6320 3100 50  0001 C CNN
F 1 "+5V" H 6335 3423 50  0000 C CNN
F 2 "" H 6320 3250 50  0001 C CNN
F 3 "" H 6320 3250 50  0001 C CNN
	1    6320 3250
	1    0    0    -1  
$EndComp
Wire Wire Line
	6320 3400 6320 3250
$Comp
L Device:R_US R6
U 1 1
P 4410 4120
F 0 "R6" H 4478 4166 50  0000 L CNN
F 1 "10k" H 4478 4075 50  0000 L CNN
F 2 "Resistor_SMD:R_0805_2012Metric_Pad1.15x1.40mm_HandSolder" V 4450 4110 50  0001 C CNN
F 3 "~" H 4410 4120 50  0001 C CNN
	1    4410 4120
	1    0    0    -1  
$EndComp
Wire Wire Line
	4410 3880 4410 3970
Wire Wire Line
	4410 3880 5010 3880
Wire Wire Line
	4410 4270 4410 4350
Wire Wire Line
	4890 4080 4890 4350
Wire Wire Line
	4410 4350 4890 4350
Connection ~ 4890 4350
Wire Wire Line
	4890 4350 4890 4410
$Comp
L Connector:Conn_01x03_Female J2
U 1 1
P 7550 4930
F 0 "J2" H 7578 4956 50  0000 L CNN
F 1 "ADC_IN1" H 7578 4865 50  0000 L CNN
F 2 "" H 7550 4930 50  0001 C CNN
F 3 "A19470-ND" H 7550 4930 50  0001 C CNN
	1    7550 4930
	1    0    0    -1  
$EndComp
Wire Wire Line
	7350 4830 7230 4830
Wire Wire Line
	7230 4830 7230 4700
$Comp
L node-rescue:+5V #PWR0177
U 1 1
P 7230 4700
F 0 "#PWR0177" H 7230 4550 50  0001 C CNN
F 1 "+5V" H 7245 4873 50  0000 C CNN
F 2 "" H 7230 4700 50  0001 C CNN
F 3 "" H 7230 4700 50  0001 C CNN
	1    7230 4700
	1    0    0    -1  
$EndComp
Wire Wire Line
	7350 4930 7110 4930
$Comp
L power:GND #PWR0178
U 1 1
P 7230 5120
F 0 "#PWR0178" H 7230 4870 50  0001 C CNN
F 1 "GND" H 7235 4947 50  0000 C CNN
F 2 "" H 7230 5120 50  0001 C CNN
F 3 "" H 7230 5120 50  0001 C CNN
	1    7230 5120
	1    0    0    -1  
$EndComp
Wire Wire Line
	7350 5030 7230 5030
Wire Wire Line
	7230 5030 7230 5120
Text Label 7110 4930 0    50   ~ 0
AIN_0
$Comp
L Connector:Conn_01x03_Female J3
U 1 1
P 8480 4950
F 0 "J3" H 8508 4976 50  0000 L CNN
F 1 "ADC_IN1" H 8508 4885 50  0000 L CNN
F 2 "" H 8480 4950 50  0001 C CNN
F 3 "A19470-ND" H 8480 4950 50  0001 C CNN
	1    8480 4950
	1    0    0    -1  
$EndComp
Wire Wire Line
	8280 4850 8160 4850
Wire Wire Line
	8160 4850 8160 4720
$Comp
L node-rescue:+5V #PWR0179
U 1 1
P 8160 4720
F 0 "#PWR0179" H 8160 4570 50  0001 C CNN
F 1 "+5V" H 8175 4893 50  0000 C CNN
F 2 "" H 8160 4720 50  0001 C CNN
F 3 "" H 8160 4720 50  0001 C CNN
	1    8160 4720
	1    0    0    -1  
$EndComp
Wire Wire Line
	8280 4950 8040 4950
$Comp
L power:GND #PWR0180
U 1 1
P 8160 5140
F 0 "#PWR0180" H 8160 4890 50  0001 C CNN
F 1 "GND" H 8165 4967 50  0000 C CNN
F 2 "" H 8160 5140 50  0001 C CNN
F 3 "" H 8160 5140 50  0001 C CNN
	1    8160 5140
	1    0    0    -1  
$EndComp
Wire Wire Line
	8280 5050 8160 5050
Wire Wire Line
	8160 5050 8160 5140
Text Label 8040 4950 0    50   ~ 0
AIN_1
$Comp
L Connector:Conn_01x03_Female J4
U 1 1
P 7560 5830
F 0 "J4" H 7588 5856 50  0000 L CNN
F 1 "ADC_IN1" H 7588 5765 50  0000 L CNN
F 2 "" H 7560 5830 50  0001 C CNN
F 3 "A19470-ND" H 7560 5830 50  0001 C CNN
	1    7560 5830
	1    0    0    -1  
$EndComp
Wire Wire Line
	7360 5730 7240 5730
Wire Wire Line
	7240 5730 7240 5600
$Comp
L node-rescue:+5V #PWR0181
U 1 1
P 7240 5600
F 0 "#PWR0181" H 7240 5450 50  0001 C CNN
F 1 "+5V" H 7255 5773 50  0000 C CNN
F 2 "" H 7240 5600 50  0001 C CNN
F 3 "" H 7240 5600 50  0001 C CNN
	1    7240 5600
	1    0    0    -1  
$EndComp
Wire Wire Line
	7360 5830 7120 5830
$Comp
L power:GND #PWR0182
U 1 1
P 7240 6020
F 0 "#PWR0182" H 7240 5770 50  0001 C CNN
F 1 "GND" H 7245 5847 50  0000 C CNN
F 2 "" H 7240 6020 50  0001 C CNN
F 3 "" H 7240 6020 50  0001 C CNN
	1    7240 6020
	1    0    0    -1  
$EndComp
Wire Wire Line
	7360 5930 7240 5930
Wire Wire Line
	7240 5930 7240 6020
Text Label 7120 5830 0    50   ~ 0
AIN_2
$Comp
L Connector:Conn_01x03_Female J5
U 1 1
P 8480 5840
F 0 "J5" H 8508 5866 50  0000 L CNN
F 1 "ADC_IN1" H 8508 5775 50  0000 L CNN
F 2 "" H 8480 5840 50  0001 C CNN
F 3 "A19470-ND" H 8480 5840 50  0001 C CNN
	1    8480 5840
	1    0    0    -1  
$EndComp
Wire Wire Line
	8280 5740 8160 5740
Wire Wire Line
	8160 5740 8160 5610
$Comp
L node-rescue:+5V #PWR0183
U 1 1
P 8160 5610
F 0 "#PWR0183" H 8160 5460 50  0001 C CNN
F 1 "+5V" H 8175 5783 50  0000 C CNN
F 2 "" H 8160 5610 50  0001 C CNN
F 3 "" H 8160 5610 50  0001 C CNN
	1    8160 5610
	1    0    0    -1  
$EndComp
Wire Wire Line
	8280 5840 8040 5840
$Comp
L power:GND #PWR0184
U 1 1
P 8160 6030
F 0 "#PWR0184" H 8160 5780 50  0001 C CNN
F 1 "GND" H 8165 5857 50  0000 C CNN
F 2 "" H 8160 6030 50  0001 C CNN
F 3 "" H 8160 6030 50  0001 C CNN
	1    8160 6030
	1    0    0    -1  
$EndComp
Wire Wire Line
	8280 5940 8160 5940
Wire Wire Line
	8160 5940 8160 6030
Text Label 8040 5840 0    50   ~ 0
AIN_3
Wire Wire Line
	9410 710  9410 860 
Wire Bus Line
	4420 5620 4420 6020
$EndSCHEMATC
